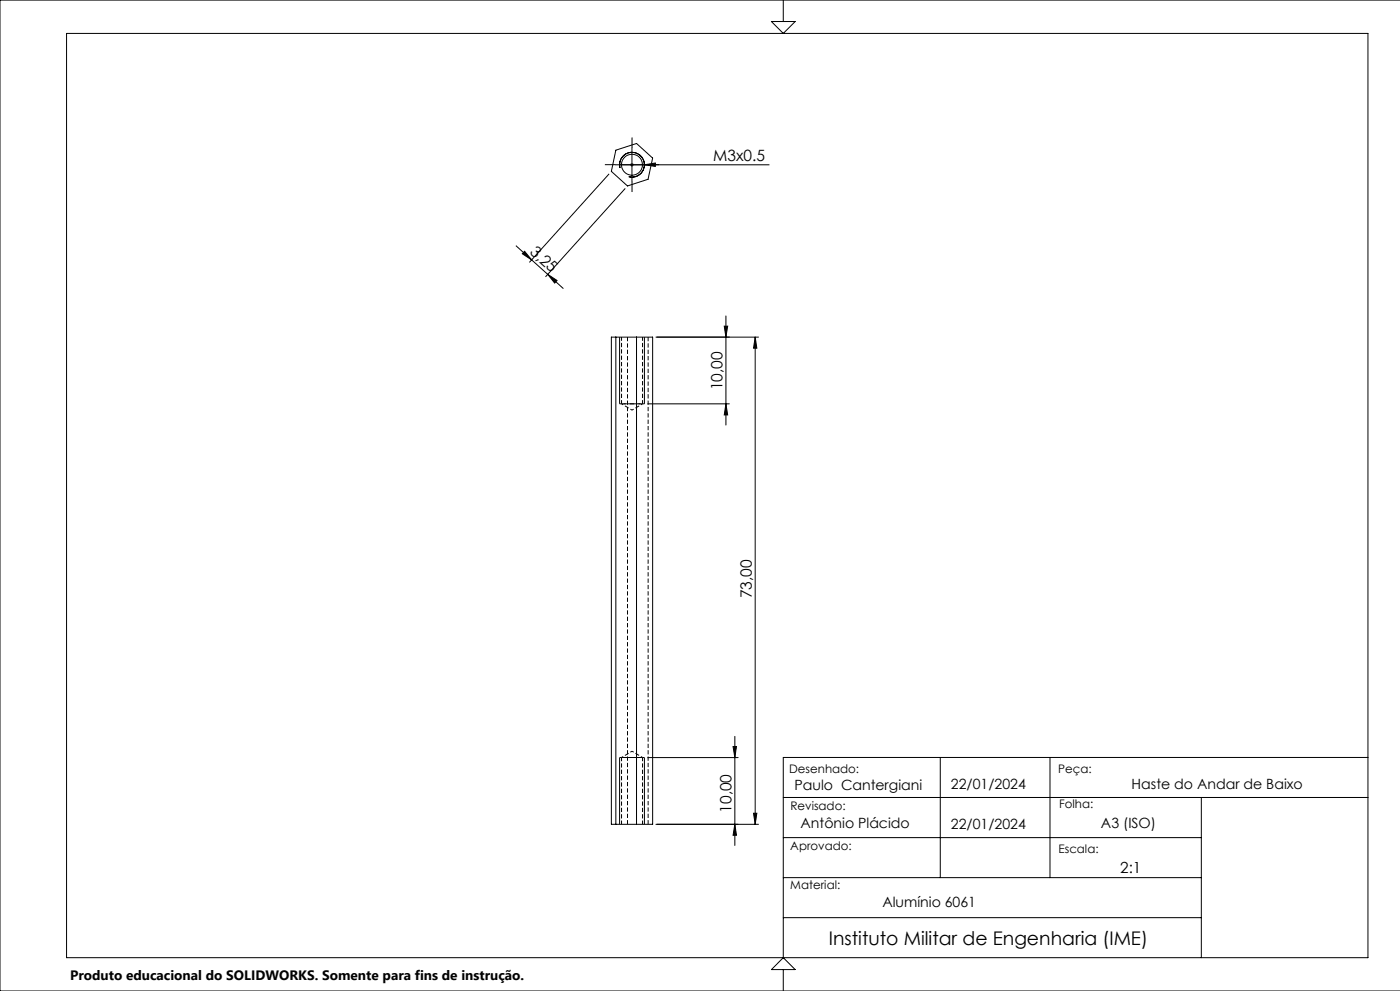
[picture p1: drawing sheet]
<svg xmlns="http://www.w3.org/2000/svg" width="420mm" height="297mm" viewBox="0 0 420 297" stroke-linecap="round" stroke-linejoin="round" font-family="sans-serif">
<path d="M192.8 227h-6.3" fill="none" stroke="#000" stroke-width=".3" stroke-dasharray="1.3 .6" stroke-dashoffset=".3" stroke-linecap="butt"/>
<path d="M188.3 101v146M194.4 101v146M186.5 121h3.1M189.6 121h3.2" fill="none" stroke="#000" stroke-width=".3" stroke-dasharray="1.3 .6" stroke-linecap="butt"/>
<path d="M185.9 121h7.4M186.5 121l3.1 1.9M189.6 122.9l3.2-1.9M189.6 225.1l-3.1 1.9M192.8 227l-3.2-1.9M193.3 227h-7.4" fill="none" stroke="#000" stroke-width=".3" stroke-dasharray="1.3 .6" stroke-dashoffset=".7" stroke-linecap="butt"/>
<path d="M186.5 101v20M192.8 121v-20M186.5 227v20M192.8 247v-20" fill="none" stroke="#000" stroke-width=".3" stroke-dasharray="1.3 .6" stroke-dashoffset=".2" stroke-linecap="butt"/>
<g fill="none" stroke="#000" stroke-width=".3">
<path d="M20 10h390.4v277h-390.4zM231.4 6.5h7.1l-3.5 3.5zM235 0v6.5M420 0h-420v297h420M182.7 52.1l-23.9 26.5M184.6 49.4h46.2M184.7 45l6.3-2 4.8 4.4-1.4 6.3-6.2 2-4.8-4.3zM186 50.3a3.7 3.7 0 0 1 3.3-4.6 3.7 3.7 0 0 1 4 4 3.7 3.7 0 0 1-4.7 3.2M187.6 56.5l-23.9 26.5M189.6 44.4v10M193.3 49.4l3.3-.5v1zM154.8 73.6l4.7 4.3"/>
<path d="M157.4 75.3l2.1 2.6-2.8-1.8zM159.5 77.9l4.8 4.3M164.3 82.2l2.8 1.9-.7 .7zM164.3 82.2l4.7 4.3M217.3 97.8h1l-.5 3.2zM217.8 94.7v32.7M183.4 101h12.4v146h-12.4zM184.7 101v146M185.9 101v20M191 101v146M193.3 101v20M196.8 101h30.7"/>
<path d="M226.6 101l.4 3.3h-.9zM226.6 101v146M194.3 121h24.5M217.8 121l.5 3.4h-1zM185.9 227v20M193.3 227v20M194.3 227h27.1M219.9 223.7h1l-.4 3.3zM220.5 220.7v32.7M235 239h175.4M282.1 227v36M315 227v36"/>
<path d="M360.4 239v48M410.4 227h-175.4v60M196.8 247h30.7M220.5 247l.4 3.3h-1zM226.1 243.7h.9l-.4 3.3zM235 251h125.4M235 275h125.4M235 263h125.4M231.4 290.6l3.6-3.6 3.5 3.6zM235 290.6v6.4"/>
<circle cx="189.6" cy="49.4" r="3.1"/>
</g>
<path d="M189.1 49.4h1M189.2 49l.7 .7M189.6 48.9v1M189.9 49l-.7 .7" fill="none" stroke="#808080" stroke-width=".3"/>
<path d="M184.6 49.4h-3.1M189.6 44.4v-3.2M189.6 54.4v3.2M194.6 49.4h3.2" fill="none" stroke="#000" stroke-width=".3" stroke-dasharray="15.2 1.3 1.3 1.3" stroke-linecap="butt"/>
<g fill="#000">
<path d="M193.3 49.4l3.3-.5v1z"/>
<path d="M164.3 82.2l2.8 1.9-.7 .7zM157.4 75.3l2.1 2.6-2.8-1.8z"/>
<path d="M217.3 97.8h1l-.5 3.2zM217.8 121l.5 3.4h-1zM219.9 223.7h1l-.4 3.3zM220.5 247l.4 3.3h-1z"/>
<path d="M226.1 243.7h.9l-.4 3.3zM226.6 101l.4 3.3h-.9z"/>
</g>
<text font-size="5.6" x="248.7" y="283.2">Instituto Militar de Engenharia (IME)</text>
<g font-size="4.7">
<text x="214" y="48.3">M3x0.5</text>
<text x="158.7" y="75.8" transform="rotate(42 158.7 75.8)">3,25</text>
<text x="216.8" y="117" transform="rotate(-90 216.8 117)">10,00</text>
<text x="225.6" y="179.3" transform="rotate(-90 225.6 179.3)">73,00</text>
<text x="219.4" y="243.6" transform="rotate(-90 219.4 243.6)">10,00</text>
</g>
<text font-size="4.6" x="336.1" y="261.6">2:1</text>
<g font-size="4.2">
<text x="238.4" y="236.8">Paulo Cantergiani</text>
<text x="285.3" y="236.3">22/01/2024</text>
<text x="339.5" y="236.3">Haste do Andar de Baixo</text>
<text x="240.2" y="248.1">Antônio Plácido</text>
<text x="285.3" y="248.4">22/01/2024</text>
<text x="330.3" y="248.1">A3 (ISO)</text>
<text x="264.7" y="271.9">Alumínio 6061</text>
</g>
<text font-size="4.1" x="21" y="293.7">Produto educacional do SOLIDWORKS. Somente para fins de instrução.</text>
<g font-size="3.5">
<text x="236.8" y="231.8">Desenhado:</text>
<text x="317.4" y="231.8">Peça:</text>
<text x="237.1" y="242.7">Revisado:</text>
<text x="317.7" y="242.1">Folha:</text>
<text x="237.1" y="254.7">Aprovado:</text>
<text x="317.5" y="255.7">Escala:</text>
<text x="237.1" y="266.6">Material:</text>
</g>
</svg>
